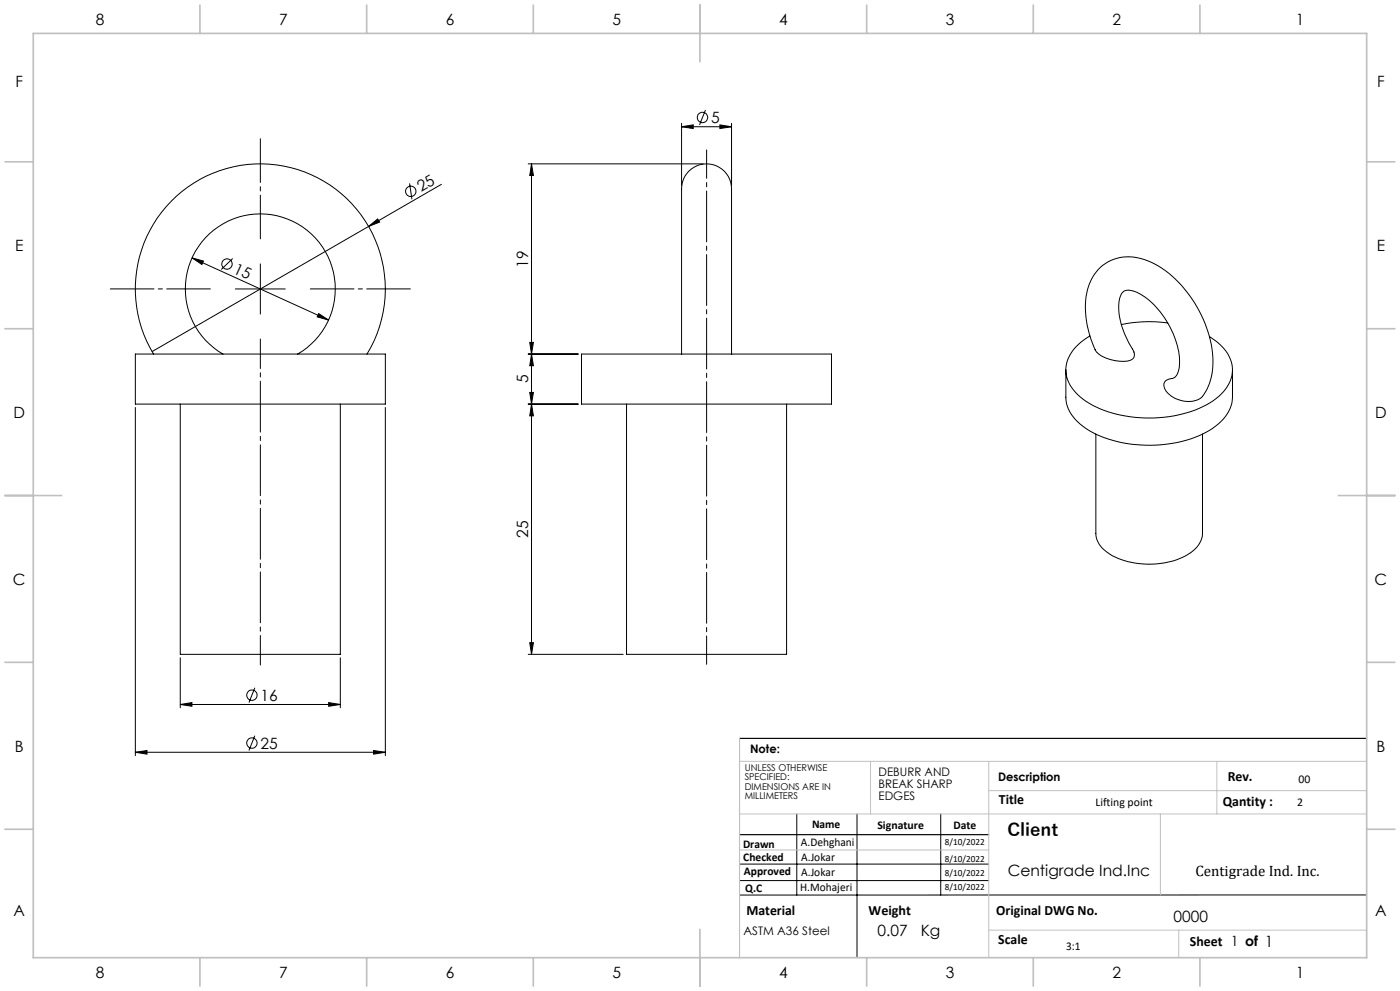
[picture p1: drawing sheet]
<svg xmlns="http://www.w3.org/2000/svg" width="420mm" height="297mm" viewBox="0 0 420 297" stroke-linecap="round" stroke-linejoin="round" font-family="sans-serif">
<g fill="none" stroke="#000" stroke-width=".3">
<path d="M204.5 38l3.5-.6v1.1zM204.5 37v18.6M204.5 38h15M211.6 33l-1.7 4.4M216 37.4l3.5 .6-3.5 .5zM219.5 37v18.6M122.9 55l.7 4.7M132.4 55.2l-21.8 12.7M158.5 49.1h52.5M159.5 49.1l.5 3.5h-1.1zM159.5 49.1v147M57.6 77.3l3.4 .9-.4 1.1z"/>
<path d="M57.6 77.3l41 18.6M69.8 77.5l-3.4 3.3M78.1 79.1v15M110.6 67.9l2.7-2.3 .6 1zM110.6 67.9l-65 37.5M70.6 86.6h15M95.6 94l3 1.9-3.5-.9zM350.3 96.8a40.3 40.3 0 0 0-13.9 .5M40.6 106.1h75v15h-75zM46.1 106.1a37.5 37.5 0 0 1 32-57 37.5 37.5 0 0 1 32 57M66.9 106.1a22.5 22.5 0 0 1-6.1-34 22.5 22.5 0 0 1 34.5 0 22.5 22.5 0 0 1-6 34M158.5 106.1h15"/>
<path d="M158.9 117.6h1.1l-.5 3.5zM158.9 102.6h1.1l-.5 3.5zM159.5 106.1l.5 3.5h-1.1zM174.4 106.1h75v15h-75zM204.5 106.1v-47.9a7.6 7.6 0 0 1 7.5-9.1 7.6 7.6 0 0 1 7.5 9.1v47.9M319.8 110.8v8.2a11.1 11.1 0 0 0 5.1 8.8 35.7 35.7 0 0 0 24.3 5.4 27.7 27.7 0 0 0 17.9-7.7 9.9 9.9 0 0 0 2.6-6.5v-8.2M327 100.7a12.4 12.4 0 0 0-7.2 10.5 12.3 12.3 0 0 0 7 9.7 38.9 38.9 0 0 0 36.1-.1 12.4 12.4 0 0 0 6.8-9.9 11.3 11.3 0 0 0-5.6-9.2l-1.2-.8M339.8 104.6a21.7 21.7 0 0 1-3.9-15.1 2.69 2.69 0 0 1 3.9-2.3 19.4 19.4 0 0 1 10 8.8 21.2 21.2 0 0 1 3.8 15.1 2.96 2.96 0 0 1-3.1 2.6 1.82 1.82 0 0 0-1.1 2.7 8.1 8.1 0 0 0 11 2.8l.3-.4M339.8 104.7a2.04 2.04 0 0 1 .5 2.2 2.04 2.04 0 0 1-2 1.3 12.3 12.3 0 0 1-9.3-2.7 27.3 27.3 0 0 1-2.5-19.6 12.7 12.7 0 0 1 17.8-7.7 33.8 33.8 0 0 1 17.7 20 23.6 23.6 0 0 1 0 18.6l-1.3 2M40.6 122.1v104.4M54.1 121.1v75h48v-75M115.6 122.1v104.4"/>
<path d="M158.5 121.1h15M159.5 121.1l.5 3.5h-1.1zM188 121.1v75h48v-75M328.8 130.1v29.7a7.4 7.4 0 0 0 4 6.2 24.4 24.4 0 0 0 24.4-.4 7.5 7.5 0 0 0 3.6-5.8v-29.7M54.1 197.1v15M102.1 197.1v15M158.5 196.1h28.5M158.9 192.6h1.1l-.5 3.5zM54.1 211.1l3.5-.5v1.1zM54.1 211.1h48M76.4 206.1l-1.7 4.5M98.6 210.6l3.5 .5-3.5 .6z"/>
<path d="M40.6 225.5l3.5-.6v1.1zM40.6 225.5h75M76.4 220.5l-1.7 4.4M112.1 224.9l3.5 .6-3.5 .5zM221.9 259h74.7M239 243.9v24.3M257.1 243.9v43.1M282.2 243.9v24.3M221.9 263.9h74.7M410 268.2h-188.1"/>
<circle cx="210.7" cy="35.2" r="1.55"/>
<circle cx="123.2" cy="57.3" r="1.55"/>
<circle cx="68.1" cy="79.1" r="1.56"/>
<circle cx="75.6" cy="208.3" r="1.55"/>
<circle cx="75.6" cy="222.7" r="1.55"/>
</g>
<path d="M78.1 71.6v-30M63.1 86.6h-30M93.1 86.6h30" fill="none" stroke="#000" stroke-width=".3" stroke-dasharray="15.2 1.3 1.3 1.3" stroke-dashoffset="2.1"/>
<path d="M78.1 101.6v97.7" fill="none" stroke="#000" stroke-width=".3" stroke-dasharray="15.2 1.3 1.3 1.3" stroke-dashoffset="6.4"/>
<path d="M212 44.9v154.2" fill="none" stroke="#000" stroke-width=".3" stroke-dasharray="15.2 1.3 1.3 1.3" stroke-dashoffset="6.7"/>
<path d="M221.9 221.3h188.1M221.9 250.2h74.7" fill="none" stroke="#000" stroke-width=".35"/>
<path d="M221.9 228.2h188.1M261.2 228.2v15.7M296.6 228.2v58.8M296.6 237h113.4M365.1 228.2v15.7M221.9 243.9h188.1M221.9 254.7h74.7M348.1 243.9v24.3M296.6 278.8h113.4M353.6 278.8v8.2" fill="none" stroke="#c0c0c0" stroke-width=".3"/>
<path d="M221.9 221.3v65.7" fill="none" stroke="#c0c0c0" stroke-width=".35"/>
<g fill="none" stroke="#c0c0c0" stroke-width=".5">
<path d="M10 10h400v277h-400zM60 1.5v8.5M110 1.5v8.5M160 1.5v8.5M210 1.5v17M260 1.5v8.5M310 1.5v8.5M360 1.5v8.5M1.5 48.5h8.5M410 48.5h8.5M1.5 98.5h8.5M410 98.5h8.5"/>
<path d="M1.5 148.5h17M401.5 148.5h17M1.5 198.5h8.5M410 198.5h8.5M1.5 248.5h8.5M410 248.5h8.5M210 278.5v17M60 287v8.5M110 287v8.5M160 287v8.5M260 287v8.5M310 287v8.5"/>
<path d="M360 287v8.5"/>
</g>
<g fill="#000">
<path d="M110.6 67.9l2.7-2.3 .6 1z"/>
<path d="M216 37.4l3.5 .6-3.5 .5zM204.5 38l3.5-.6v1.1z"/>
<path d="M95.6 94l-.5 1 3.5 .9zM57.6 77.3l3 2 .4-1.1z"/>
<path d="M159.5 106.1l.5 3.5h-1.1zM158.9 117.6h1.1l-.5 3.5zM159.5 121.1l.5 3.5h-1.1zM158.9 192.6h1.1l-.5 3.5zM159.5 49.1l.5 3.5h-1.1zM158.9 102.6h1.1l-.5 3.5z"/>
<path d="M40.6 225.5l3.5-.6v1.1zM112.1 224.9l3.5 .6-3.5 .5zM54.1 211.1l3.5-.5v1.1zM98.6 210.6l3.5 .5-3.5 .6z"/>
</g>
<text font-size="5.3" x="302.2" y="250.7">Client</text>
<g font-size="4.7">
<text x="28.7" y="7.6">8</text>
<text x="83.7" y="7.6">7</text>
<text x="133.7" y="7.6">6</text>
<text x="183.7" y="7.6">5</text>
<text x="233.7" y="7.6">4</text>
<text x="283.7" y="7.6">3</text>
<text x="333.7" y="7.6">2</text>
<text x="388.7" y="7.6">1</text>
<text x="4.6" y="26.1">F</text>
<text x="413.1" y="26.1">F</text>
<text x="213.3" y="36.9">5</text>
<text x="126.3" y="57.5" transform="rotate(-30 126.3 57.5)">25</text>
<text x="4.5" y="75.3">E</text>
<text x="413" y="75.3">E</text>
<text x="69.7" y="81.7" transform="rotate(24 69.7 81.7)">15</text>
<text x="158.5" y="80.2" transform="rotate(-90 158.5 80.2)">19</text>
<text x="158.5" y="114.9" transform="rotate(-90 158.5 114.9)">5</text>
<text x="4" y="125.3">D</text>
<text x="412.5" y="125.3">D</text>
<text x="158.5" y="161.2" transform="rotate(-90 158.5 161.2)">25</text>
<text x="3.9" y="175.3">C</text>
<text x="412.4" y="175.3">C</text>
<text x="78.2" y="210">16</text>
<text x="4.4" y="225.3">B</text>
<text x="78.2" y="224.4">25</text>
<text x="412.9" y="225.3">B</text>
<text x="302.3" y="262.6">Centigrade Ind.Inc</text>
<text x="4" y="274.6">A</text>
<text x="412.5" y="274.6">A</text>
<text x="263.3" y="280.5">0.07</text>
<text x="276.2" y="280.5">Kg</text>
<text x="352.1" y="276.4">0000</text>
<text x="28.7" y="293.1">8</text>
<text x="83.7" y="293.1">7</text>
<text x="133.7" y="293.1">6</text>
<text x="183.7" y="293.1">5</text>
<text x="233.7" y="293.1">4</text>
<text x="283.7" y="293.1">3</text>
<text x="333.7" y="293.1">2</text>
<text x="388.7" y="293.1">1</text>
</g>
<text font-size="4.5" x="358.6" y="262.6">Centigrade Ind. Inc.</text>
<g font-size="4.2">
<text x="368.3" y="234.1">Rev.</text>
<text x="299.7" y="240.9">Title</text>
<text x="366.8" y="241.6">Qantity :</text>
<text x="223.9" y="274.2">Material</text>
<text x="260.6" y="274.2">Weight</text>
<text x="298.9" y="274.2">Original DWG No.</text>
<text x="299.5" y="282.8">Scale</text>
<text x="357" y="283.6">Sheet 1 of 1</text>
</g>
<g font-size="3.5">
<text x="225" y="225.7">Note:</text>
<text x="263.6" y="232.6">DEBURR AND</text>
<text x="263.6" y="236.1">BREAK SHARP</text>
<text x="263.6" y="239.7">EDGES</text>
<text x="299.4" y="234.1">Description</text>
<text x="389.6" y="234.7">00</text>
<text x="328.6" y="241.6">Lifting point</text>
<text x="389.2" y="241.6">2</text>
<text x="243.6" y="248.1">Name</text>
<text x="263.2" y="248.5">Signature</text>
<text x="286" y="248.5">Date</text>
<text x="222.9" y="254">Drawn</text>
<text x="240.3" y="253.6">A.Dehghani</text>
<text x="240.4" y="257.9">A.Jokar</text>
<text x="223" y="258.1">Checked</text>
<text x="223.2" y="262.1">Approved</text>
<text x="240.4" y="262.4">A.Jokar</text>
<text x="223.6" y="267.4">Q.C</text>
<text x="240.1" y="267.1">H.Mohajeri</text>
<text x="223.1" y="280.2">ASTM A36 Steel</text>
<text x="319.8" y="284.6">3:1</text>
</g>
<g font-size="2.8">
<text x="223.4" y="231">UNLESS OTHERWISE</text>
<text x="223.4" y="233.8">SPECIFIED:</text>
<text x="223.4" y="236.7">DIMENSIONS ARE IN</text>
<text x="223.4" y="239.5">MILLIMETERS</text>
<text x="283.5" y="253.2">8/10/2022</text>
<text x="283.5" y="258.4">8/10/2022</text>
<text x="283.5" y="262.7">8/10/2022</text>
<text x="283.5" y="266.6">8/10/2022</text>
</g>
</svg>
